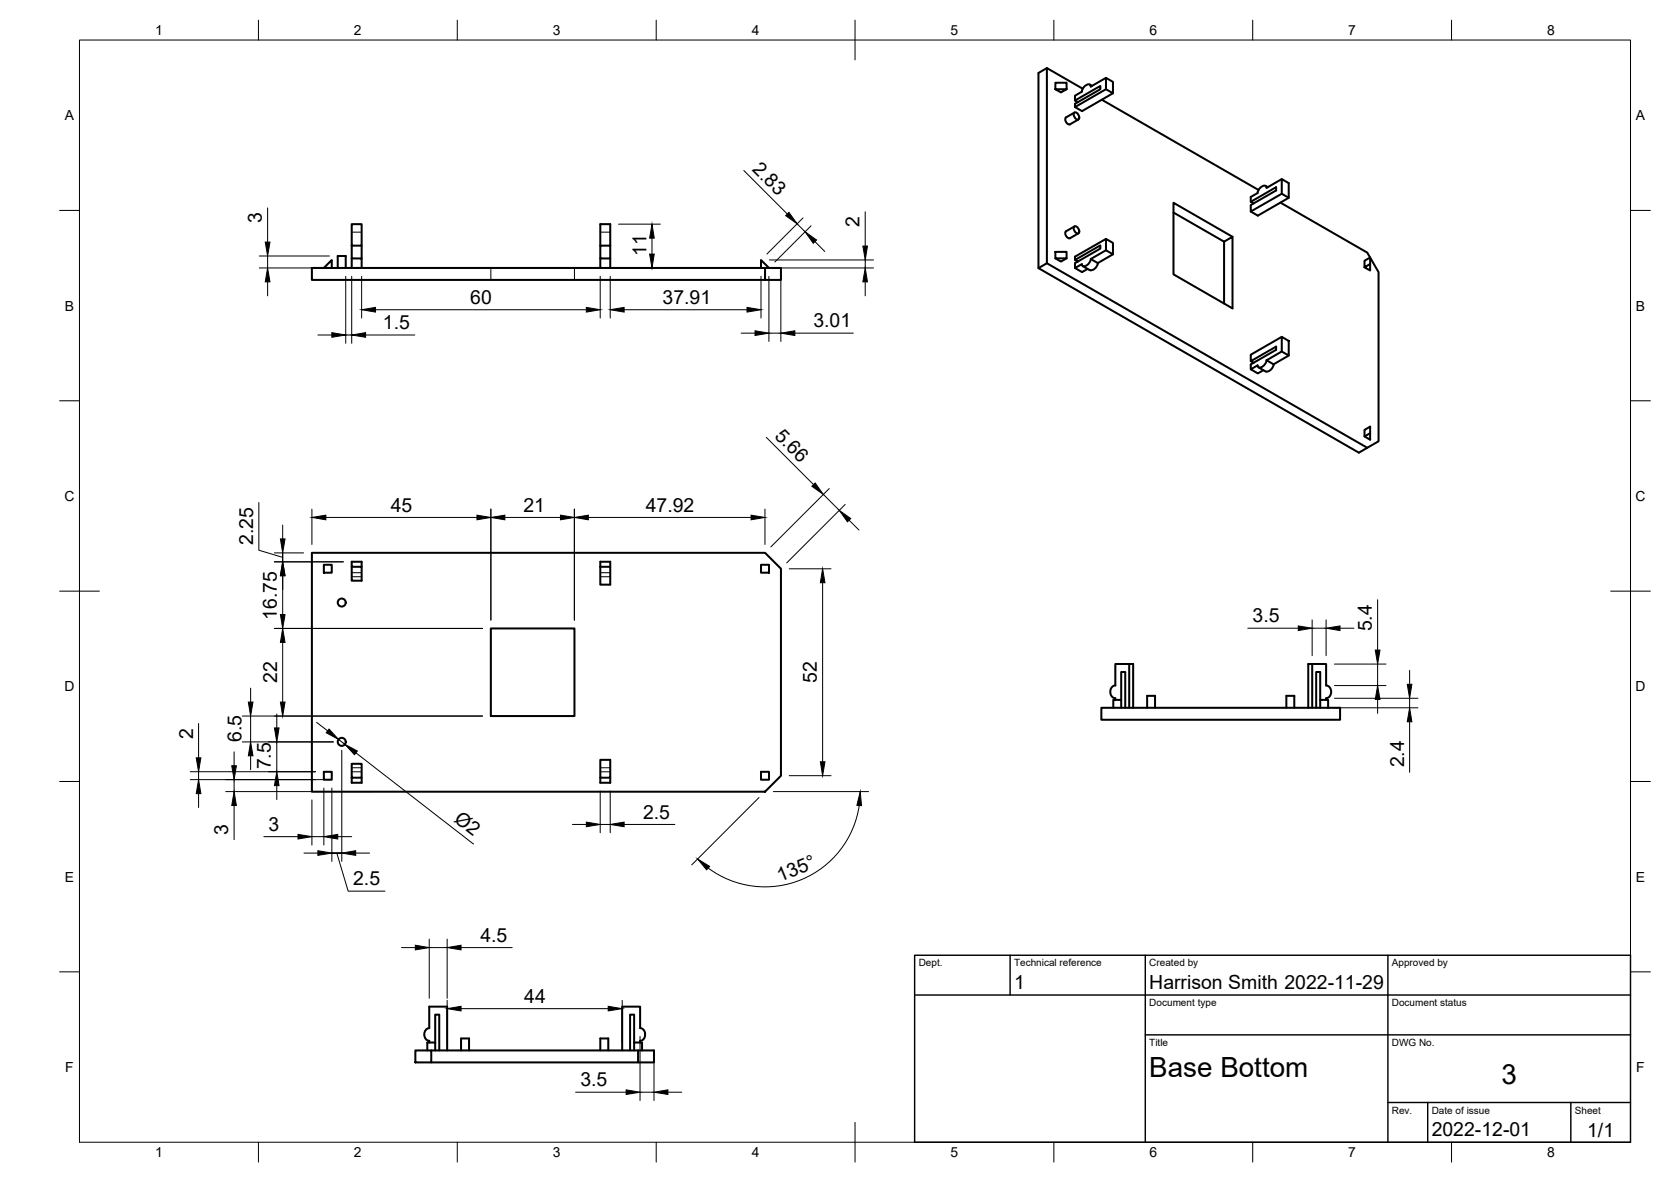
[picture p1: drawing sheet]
<svg xmlns="http://www.w3.org/2000/svg" width="420mm" height="297mm" viewBox="0 0 420 297" stroke-linecap="round" stroke-linejoin="round" font-family="sans-serif">
<!-- layer: Visible -->
<g fill="none" stroke="#000" stroke-width=".51">
<path d="M263.2 17.1l-2.1 1.2v49.1l80.6 46.4 4.9-2.9v-42.5l-2.8-4.9-21.9-12.6M278.1 19.6v2.8l1.7 1-7.7 4.5-1.8-1 7.8-4.5M265.4 22.4l1.4 .8 1.4-.8v-1.6h-2.8v1.6h2.8M268.1 29.5a1.16 1.16 0 0 0 1 1.7l2.1-1.2M270.2 28.3a1.16 1.16 0 0 1 1 1.7 1.16 1.16 0 0 1-1-1.7zM270.2 28.3l-2.2 1.2M271 25.7l-.7-.4 6.4-3.7v.8l-6.4 3.7v.8M272.2 22.3l-9-5.2v49.1l80.6 46.3M274 21.3l.6 .3M277.1 25.1l39.3 22.6M279.8 23.4v-2.8l-1.7-1-3.8 2.1a.63 .63 0 0 0-.5-.5 .63 .63 0 0 0-.7 .2l-.8 .7-.3 .9-1.7 1.1v1.2M88.4 56.3h2.5v5.4h-2.5z"/>
<path d="M270.2 56.9a1.16 1.16 0 0 1 1 1.7 1.16 1.16 0 0 1-1-1.7zM270.2 56.9l-2.1 1.2a1.16 1.16 0 0 0 1 1.8l2.1-1.3M295.1 53.4l12.7 7.3 2.1-1.2v18l-14.8-8.6v-17.9l14.8 8.5M314.5 50.7v-1.2l1.7-1a1.8 1.8 0 0 1 2.1-1.7l.2 .4 3.8-2.2 1.7 1v3.7l-7.7 4.5-1.8-1M318.2 46.7l.6 .3M322.3 45v3.7l1.7 1M322.3 48.7l-7.8 4.5v-1.7l6.4-3.6v-.9l-6.4 3.7 .7 .4M81.4 67.3l2-2v2M84.9 67.3v-3h2v3M88.4 61.7v3.2h2.5v2.4M88.4 64.9v2.4M90.9 61.7v3.2"/>
<path d="M150.9 61.7h2.5v3.2h-2.5zM150.9 61.7v-5.4h2.5v5.4M150.9 64.9v2.4M153.4 64.9v2.4M191.3 67.3v-2l2.1 2M192.4 67.3h4v3h-4zM192.4 67.3h-114v3h114M263.2 66.2l-2.1 1.2M265.4 63.3h2.8v1.6h-2.8zM265.4 64.9l1.4 .8 1.4-.8M271 65.7l-.7-.4 6.4-3.6v.8l-6.4 3.6v1.3M274.3 65.1a1.9 1.9 0 0 1-2.1 1.7l-.2-.4-1.7 1 1.8 1 1.4-.8"/>
<path d="M276.1 66.1a1.92 1.92 0 0 1-2.1 1.8l-1.8-1M278.1 60v2.9l1.7 1-3.8 2.2-1.7-1 3.8-2.2M279.8 63.9v-2.8l-1.7-1.1-7.8 4.5v.8M307.8 60.7v15.6M344.5 66.3l-1.4 .9v-1.7l1.4-.8v3.3l-1.4-.8M314.5 90.8l.7 .4M316.4 92.3l1.8 1.1M318.5 90.5a1.9 1.9 0 0 1-2.1 1.8l-.2-.5-1.7 1 1.8 1 1.4-.8M320.2 91.6a1.92 1.92 0 0 1-2 1.7M322.3 84.7l1.7 1v3.7l-1.7-1.1zM322.3 84.7l-7.8 4.4v1.7l6.4-3.7v.8l-6.4 3.7v1.2M322.3 88.3l-3.8 2.2"/>
<path d="M324 89.4l-3.8 2.2-1.7-1.1M343.1 108l1.4-.8v3.3l-1.4-.8zM344.5 108.9l-1.4 .8M78.4 138.9h114l4 4v52.1l-4 4h-114zM81.4 141.9h2v2h-2zM88.4 142.4v3.5h2.5v-3.5h-2.5v-1.2h2.5v1.2M123.4 157.9h21v22h-21zM150.9 141.2h2.5v5.7h-2.5zM150.9 142.4h2.5M191.3 141.9h2.1v2h-2.1zM276.9 177.9h60.1v3h-60.1zM279.9 177.9v-2h2v2"/>
<path d="M280.4 175.5a1.64 1.64 0 0 1-1.2-1.6 1.64 1.64 0 0 1 1.2-1.6v-5.4h3.5v11M280.4 175.5v.4M281.9 175.9v-7h1v9M283.9 166.9h1v11M288.4 177.9v-3h2v3M323.4 177.9v-3h2v3M329.9 166.9h-.9v11M332 175.9v-7h-1.1v9M332 177.9v-2h1.9v2M333.4 172.3v-5.4h-3.5v11M333.4 175.5v.4M333.4 172.3a1.64 1.64 0 0 1 1.3 1.6 1.64 1.64 0 0 1-1.3 1.6"/>
<path d="M81.4 194h2v1.9h-2zM88.4 191.9h2.5v3.5h-2.5zM88.4 195.4v1.3h2.5v-1.3M150.9 195.4v1.3h2.5v-1.3M150.9 191h2.5v4.4h-2.5zM191.3 194h2.1v1.9h-2.1zM161 258.4v-5.4h-4.6v11M161 258.4a1.64 1.64 0 0 1 1.2 1.6 1.64 1.64 0 0 1-1.2 1.6M104.4 264h4v3h-4zM107.4 264v-2h2v2M107.9 262v-.4a1.64 1.64 0 0 1-1.2-1.6 1.64 1.64 0 0 1 1.2-1.6v-5.4h4.5v11M108.4 264h56v3h-4"/>
<path d="M109.4 262v-7h1v9M115.9 264v-3h2v3M150.9 264v-3h2.1v3M159.4 262v-7h-1v9M159.4 264v-2h2v2M160.4 264v3h-52M161 261.6v.4"/>
<circle cx="85.9" cy="151.4" r="1.01"/>
<circle cx="85.9" cy="186.4" r="1.01"/>
</g>
<!-- layer: Hidden -->
<path d="M88.4 58.3h2.5M150.9 58.3h2.5M123.4 67.3v3M144.4 67.3v3M88.4 144.9h2.5M88.4 143.9h2.5M150.9 144.9h2.5M150.9 143.9h2.5M88.4 194h2.5M88.4 192.9h2.5M150.9 194h2.5M150.9 192.9h2.5" fill="none" stroke="#000" stroke-width=".25"/>
<!-- layer: BORDER -->
<g fill="none" stroke="#000" stroke-width=".25">
<path d="M20 10.1h390v276.9h-390zM65 5.1v5M115 5.1v5M165 5.1v5M215 5.1v10M265 5.1v5M315 5.1v5M365 5.1v5M15 52.9h5M410 52.9h5M15 100.7h5M410 100.7h5"/>
<path d="M15 148.6h10M405 148.6h10M15 196.4h5M410 196.4h5M15 244.2h5M410 244.2h5M65 287v5M115 287v5M165 287v5M215 282.1v9.9M265 287v5M315 287v5"/>
<path d="M365 287v5"/>
</g>
<!-- layer: TITLEBLOCK -->
<path d="M230 240.1h180v46.9h-180zM230 250h180M254 240.1v9.9M288 240.1v46.9M349 240.1v46.9M288 260.1h122M349 277.1h61M359 277.1v9.9M395 277.1v9.9" fill="none" stroke="#000" stroke-width=".36"/>
<!-- layer: FD_Dimensions -->
<g fill="none" stroke="#000" stroke-width=".25">
<path d="M67.3 52.2v8.6M155.5 56.3h10.5M163.9 59.8v4M187 42.8l11 11M200.4 56.2l2 2.1M201.9 54.8l-9.1 9M203.9 56.8l-9.1 9.1M217.6 53.2v8.6M65.2 67.3h17.6M65.2 64.3h17.6M67.3 64.3v3M67.3 70.8v3.5"/>
<path d="M86.9 69.4v16.9M88.4 69.4v16.9M90.9 69.4v10.5M94.4 77.8h53M150.9 69.4v10.5M153.4 69.4v10.5M155.5 67.3h10.5M156.9 77.8h30.9M191.3 69.4v10.5M193.3 69.4v16.4M193.4 67.3h26.2M193.4 65.3h26.2"/>
<path d="M196.3 69.4v16.4M204.9 60.7l2.5 2.5M217.6 65.3v2M217.6 70.8v3.5M79.9 84.2h3.5M86.9 84.2h1.5M91.9 84.2h12.4M186.4 83.7h3.4M193.3 83.7h3M199.9 83.7h14.7M192.7 109.9l11.9 11.9M65.1 126.3v12l6 1.8"/>
<path d="M69 138.9h7.3M71.1 131.9v3.5M78.4 127.9v8.9M81.9 130h38M123.4 127.9v27.9M126.9 130h14M144.4 127.9v27.9M147.9 130h40.9M192.3 127.9v8.9M207 124.3l4 4M208.5 122.8l-14.7 14.6M212.5 126.8l-14.7 14.6"/>
<path d="M213.5 130.7l2.5 2.5M69 157.9h52.3M69 141.2h17.3M71.1 141.2v-2.3v2.3M71.1 144.7v9.7M198.4 142.9h10.6M206.8 146.4v45M313.7 157.9h12.7M329.9 155.8v9M329.9 157.9h3.5M333.4 155.8v9M336.9 157.9h3.5"/>
<path d="M346.4 150.7v12.7M60.9 179.9h60.4M63 172.9v3.5M63 179.9v6.5M69.6 179.4v3.5M71.1 161.4v15M335.5 172.3h13M335.5 166.9h13M335.5 175.5h21M335.5 177.9h21M346.4 166.9v5.4M346.4 175.8v3.5"/>
<path d="M354.4 168.5v3.5M354.4 175.5v2.4M47.8 195.9h33.5M47.8 193.9h31.5M49.9 181.8v8.6M49.9 193.9v2M49.9 199.4v3.5M56.7 198.9h36.9M58.9 188.9v3.5M58.9 195.9v3M60.9 186.4h22.9M63 189.9v3.5"/>
<path d="M69.6 186.4v7.5M69.6 197.4v3.5M79.6 181.5l2.8 2.2M81.4 198v14.4M83.4 198v18.5M85.1 185.8l1.6 1.3M85.9 188.5v28M89.5 189.2l29.6 22.9M150.9 198.8v10.5M153.4 198.8v10.5M194.4 198.9h24M198.4 194.9h10.6"/>
<path d="M354.4 181.4v12.7M58.9 202.4v8.6M66.3 210.3h8.6M76.4 214.4h3.5M78.4 201v11.4M78.4 210.3h3M83.4 214.4h2.5h-2.5M84.7 214.4l2.8 9.6h9.3M84.9 210.3h3.5M89.4 214.4h3.5M143.9 207.2h3.5M150.9 207.2h2.5"/>
<path d="M156.9 207.2h12.8M190.9 200.4l-17 16.9M216 202.4a24 24 0 0 1-37.9 15.7M100.9 238.1h3.5M107.9 236v14.9M107.9 238.1h4.5M112.4 236v14.9M115.9 238.1h12.9M112.4 251.4v10.5M115.9 253.5h37M156.4 251.4v10.5M144.7 274.5h12.7"/>
<path d="M160.9 260.5v16.1M160.9 274.5h3.5M164.4 266.1v10.5M167.9 274.5h3.5"/>
</g>
<g fill="#000" stroke="#000" stroke-width=".25">
<path d="M163.9 56.3l.6 3.5h-1.2zM198.4 53.4l2 2.8-2.9-2zM67.3 67.3l.6 3.5h-1.2zM66.7 60.8h1.2l-.6 3.5zM90.9 77.8l3.5-.6v1.2zM147.4 77.2l3.5 .6-3.5 .6zM153.4 77.8l3.5-.6v1.2zM163.3 63.8h1.2l-.6 3.5zM187.8 77.2l3.5 .6-3.5 .6zM202.4 58.3l2.9 2-.8 .8zM217.6 67.3l.5 3.5h-1.1zM217 61.8h1.1l-.5 3.5z"/>
<path d="M83.4 83.6l3.5 .6-3.5 .6zM88.4 84.2l3.5-.6v1.2zM189.8 83.1l3.5 .6-3.5 .6zM196.3 83.7l3.6-.6v1.2zM70.5 135.4h1.2l-.6 3.5zM78.4 130l3.5-.5v1.1zM119.9 129.5l3.5 .5-3.5 .6zM123.4 130l3.5-.5v1.1zM140.9 129.5l3.5 .5-3.5 .6zM144.4 130l3.5-.5v1.1zM188.8 129.5l3.5 .5-3.5 .6zM204.1 122.2l.9-.8 2 2.9z"/>
<path d="M211 128.3l2.9 2-.8 .8zM70.5 154.4h1.2l-.6 3.5zM71.1 141.2l.6 3.5h-1.2zM206.8 142.9l.6 3.5h-1.1zM326.4 157.3l3.5 .6-3.5 .6zM333.4 157.9l3.5-.6v1.2zM62.4 176.4h1.2l-.6 3.5zM70.5 176.4h1.2l-.6 3.5zM71.1 157.9l.6 3.5h-1.2zM346.4 172.3l.6 3.5h-1.2zM345.8 163.4h1.2l-.6 3.5zM353.8 172h1.2l-.6 3.5z"/>
<path d="M49.9 195.9l.6 3.5h-1.2zM49.3 190.4h1.2l-.6 3.5zM58.3 192.4h1.1l-.5 3.5zM63 186.4l.6 3.5h-1.2zM69.6 193.9l.6 3.5h-1.2zM69 182.9h1.2l-.6 3.5zM82.7 183.2l2.4 2.6-3.1-1.7zM86.7 187.1l3.2 1.6-.8 1zM206.3 191.4h1.1l-.6 3.5zM354.4 177.9l.6 3.5h-1.2zM58.9 198.9l.5 3.5h-1.1zM74.9 209.7l3.5 .6-3.5 .5z"/>
<path d="M79.9 213.8l3.5 .6-3.5 .6zM81.4 210.3l3.5-.6v1.1zM85.9 214.4l3.5-.6v1.2zM147.4 206.6l3.5 .6-3.5 .6zM153.4 207.2l3.5-.6v1.2zM175.4 215.9l3 1.8-.7 .9zM216.3 198.9l.3 3.6-1.1-.1zM104.4 237.5l3.5 .6-3.5 .6zM112.4 238.1l3.5-.6v1.2zM112.4 253.5l3.5-.6v1.1zM152.9 252.9l3.5 .6-3.5 .5zM157.4 273.9l3.5 .6-3.5 .5z"/>
<path d="M164.4 274.5l3.5-.6v1.1z"/>
</g>
<g font-size="7">
<text x="289" y="270.6">Base Bottom</text>
<text x="377.5" y="272.3">3</text>
</g>
<g font-size="4.9">
<text x="189" y="42.7" transform="rotate(45 189 42.7)">2.83</text>
<text x="65.8" y="56.1" transform="rotate(-90 65.8 56.1)">3</text>
<text x="216.2" y="57.1" transform="rotate(-90 216.2 57.1)">2</text>
<text x="162.5" y="64.4" transform="rotate(-90 162.5 64.4)">11</text>
<text x="118.2" y="76.4">60</text>
<text x="166.6" y="76.4">37.91</text>
<text x="96.3" y="82.7">1.5</text>
<text x="204.5" y="82.3">3.01</text>
<text x="194.5" y="109.7" transform="rotate(45 194.5 109.7)">5.66</text>
<text x="98.3" y="128.6">45</text>
<text x="131.6" y="128.6">21</text>
<text x="162.4" y="128.6">47.92</text>
<text x="63.6" y="137" transform="rotate(-90 63.6 137)">2.25</text>
<text x="69.6" y="155.8" transform="rotate(-90 69.6 155.8)">16.75</text>
<text x="314.9" y="156.4">3.5</text>
<text x="344.9" y="158.7" transform="rotate(-90 344.9 158.7)">5.4</text>
<text x="69.7" y="171.6" transform="rotate(-90 69.7 171.6)">22</text>
<text x="205.4" y="171.6" transform="rotate(-90 205.4 171.6)">52</text>
<text x="48.5" y="185.7" transform="rotate(-90 48.5 185.7)">2</text>
<text x="60.7" y="186.4" transform="rotate(-90 60.7 186.4)">6.5</text>
<text x="68.1" y="193.3" transform="rotate(-90 68.1 193.3)">7.5</text>
<text x="353" y="192.8" transform="rotate(-90 353 192.8)">2.4</text>
<text x="57.4" y="209.8" transform="rotate(-90 57.4 209.8)">3</text>
<text x="67.5" y="208.8">3</text>
<text x="114" y="206.2" transform="rotate(38 114 206.2)">Ø2</text>
<text x="161.7" y="205.7">2.5</text>
<text x="196.2" y="221.7" transform="rotate(-22 196.2 221.7)">135°</text>
<text x="88.8" y="222.5">2.5</text>
<text x="120.8" y="236.7">4.5</text>
<text x="255" y="248.5">1</text>
<text x="289" y="248.5">Harrison Smith 2022-11-29</text>
<text x="131.8" y="252.1">44</text>
<text x="145.9" y="273">3.5</text>
<text x="360" y="285.5">2022-12-01</text>
<text x="399.1" y="285.7">1/1</text>
</g>
<g font-size="3.5">
<text x="39" y="8.8">1</text>
<text x="89" y="8.8">2</text>
<text x="139" y="8.8">3</text>
<text x="189" y="8.8">4</text>
<text x="239" y="8.8">5</text>
<text x="289" y="8.8">6</text>
<text x="339" y="8.8">7</text>
<text x="389" y="8.8">8</text>
<text x="16.3" y="30.2">A</text>
<text x="411.3" y="30.2">A</text>
<text x="16.3" y="78">B</text>
<text x="411.3" y="78">B</text>
<text x="16.2" y="125.9">C</text>
<text x="411.2" y="125.9">C</text>
<text x="16.2" y="173.7">D</text>
<text x="411.2" y="173.7">D</text>
<text x="16.3" y="221.6">E</text>
<text x="411.3" y="221.6">E</text>
<text x="16.4" y="269.4">F</text>
<text x="411.4" y="269.4">F</text>
<text x="39" y="290.8">1</text>
<text x="89" y="290.8">2</text>
<text x="139" y="290.8">3</text>
<text x="189" y="290.8">4</text>
<text x="239" y="290.8">5</text>
<text x="289" y="290.8">6</text>
<text x="339" y="290.8">7</text>
<text x="389" y="290.8">8</text>
</g>
<g font-size="2.5">
<text x="231" y="242.9">Dept.</text>
<text x="255" y="242.9">Technical reference</text>
<text x="289" y="242.9">Created by</text>
<text x="350" y="242.9">Approved by</text>
<text x="289" y="252.8">Document type</text>
<text x="350" y="252.8">Document status</text>
<text x="289" y="262.9">Title</text>
<text x="350" y="262.9">DWG No.</text>
<text x="350" y="279.9">Rev.</text>
<text x="360" y="279.9">Date of issue</text>
<text x="396" y="279.9">Sheet</text>
</g>
</svg>
